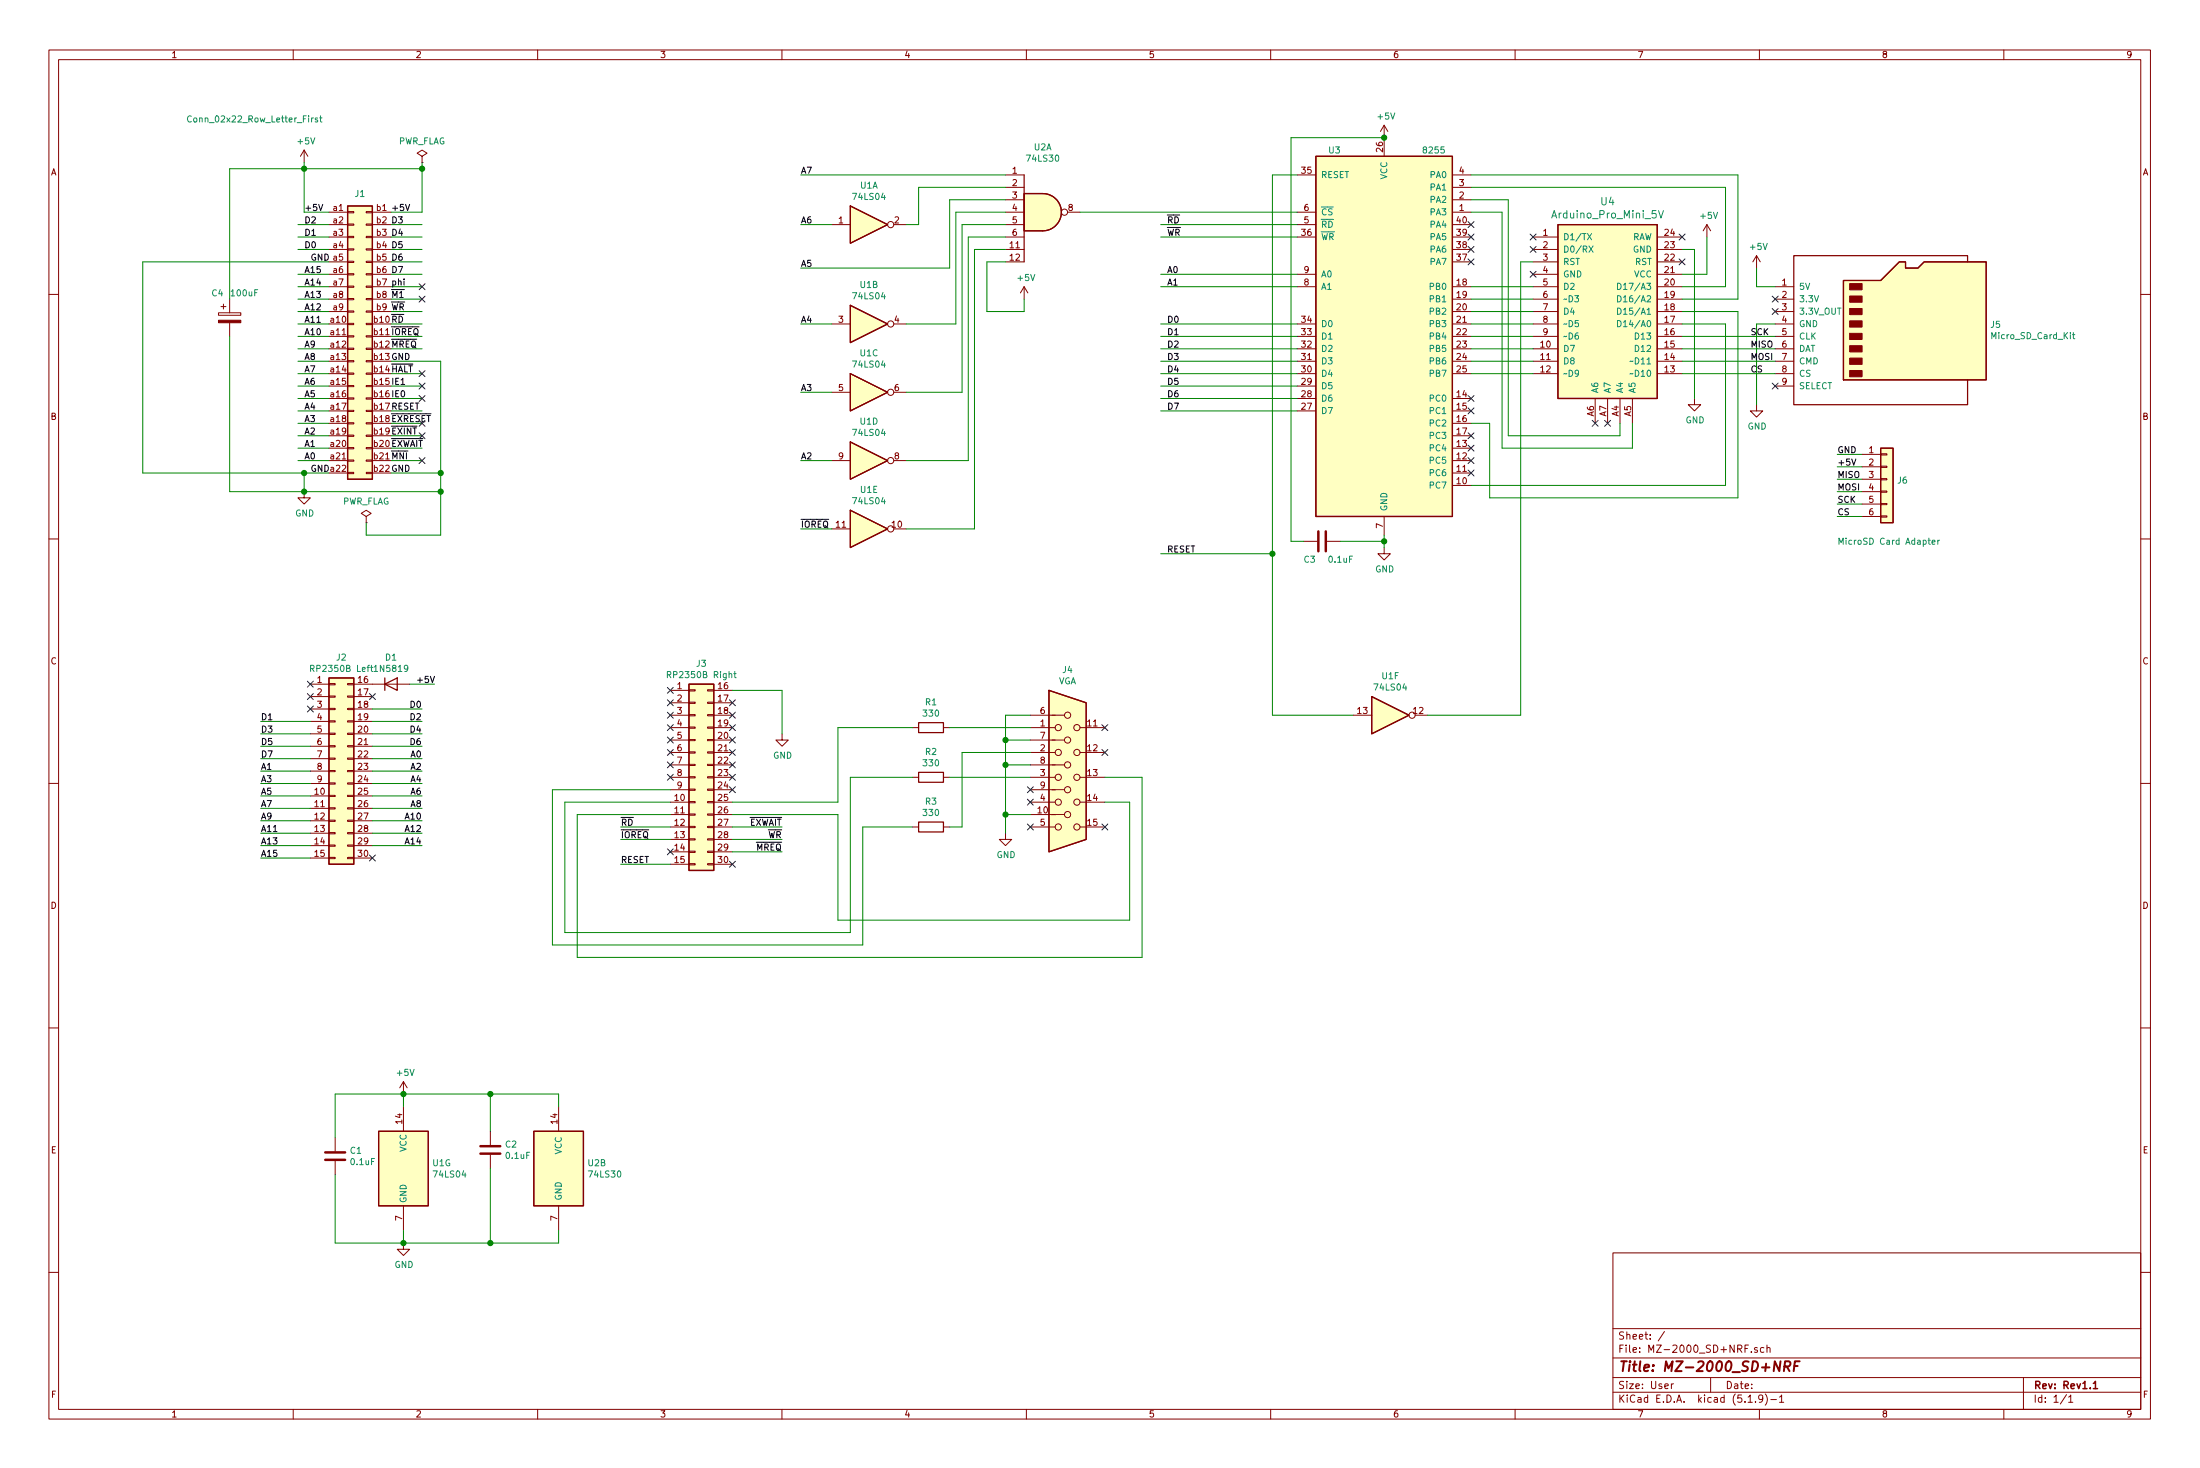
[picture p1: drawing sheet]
EESchema Schematic File Version 4
EELAYER 30 0
EELAYER END
$Descr User 17717 11811
encoding utf-8
Sheet 1 1
Title "MZ-2000_SD+NRF"
Date ""
Rev "Rev1.1"
Comp ""
Comment1 ""
Comment2 ""
Comment3 ""
Comment4 ""
$EndDescr
$Comp
L Connector_Generic:Conn_02x22_Row_Letter_First J1
U 1 1
P 2850 2700
F 0 "J1" H 2900 3850 50  0000 C CNN
F 1 "Conn_02x22_Row_Letter_First" H 2050 4450 50  0000 C CNN
F 2 "mz-2000:BUS_MZ2000" H 2850 2700 50  0001 C CNN
F 3 "~" H 2850 2700 50  0001 C CNN
	1    2850 2700
	1    0    0    -1  
$EndComp
Wire Wire Line
	2650 1800 2400 1800
Wire Wire Line
	2650 1900 2400 1900
Wire Wire Line
	2650 2000 2400 2000
Wire Wire Line
	3150 1800 3400 1800
Text Label 2450 1800 0    50   ~ 0
D2
Text Label 2450 1900 0    50   ~ 0
D1
Text Label 2450 2000 0    50   ~ 0
D0
Text Label 2450 2200 0    50   ~ 0
A15
Text Label 2450 2300 0    50   ~ 0
A14
Text Label 2450 2400 0    50   ~ 0
A13
Text Label 2450 2500 0    50   ~ 0
A12
Text Label 2450 2600 0    50   ~ 0
A11
Text Label 2450 2700 0    50   ~ 0
A10
Text Label 2450 2800 0    50   ~ 0
A9
Text Label 2450 2900 0    50   ~ 0
A8
Text Label 2450 3000 0    50   ~ 0
A7
Text Label 2450 3100 0    50   ~ 0
A6
Text Label 2450 3200 0    50   ~ 0
A5
Text Label 2450 3300 0    50   ~ 0
A4
Text Label 2450 3400 0    50   ~ 0
A3
Text Label 2450 3500 0    50   ~ 0
A2
Text Label 2450 3600 0    50   ~ 0
A1
Text Label 2450 3700 0    50   ~ 0
A0
Text Label 3150 3700 0    50   ~ 0
~MNI
Text Label 3150 3600 0    50   ~ 0
~EXWAIT
Text Label 3150 3500 0    50   ~ 0
~EXINT
Text Label 3150 3300 0    50   ~ 0
RESET
Text Label 3150 3200 0    50   ~ 0
IE0
Text Label 3150 3100 0    50   ~ 0
IE1
Text Label 3150 3000 0    50   ~ 0
~HALT
Text Label 3150 2800 0    50   ~ 0
~MREQ
Text Label 3150 2700 0    50   ~ 0
~IOREQ
Text Label 3150 2600 0    50   ~ 0
~RD
Text Label 3150 2500 0    50   ~ 0
~WR
Text Label 3150 2400 0    50   ~ 0
~M1
Text Label 3150 2300 0    50   ~ 0
phi
Text Label 3150 2200 0    50   ~ 0
D7
Text Label 3150 2100 0    50   ~ 0
D6
Text Label 3150 2000 0    50   ~ 0
D5
Text Label 3150 1900 0    50   ~ 0
D4
Text Label 3150 1800 0    50   ~ 0
D3
Wire Wire Line
	2650 2200 2400 2200
Wire Wire Line
	2650 2300 2400 2300
Wire Wire Line
	2650 2400 2400 2400
Wire Wire Line
	2650 2500 2400 2500
Wire Wire Line
	2650 2600 2400 2600
Wire Wire Line
	2650 2700 2400 2700
Wire Wire Line
	2650 2800 2400 2800
Wire Wire Line
	2650 2900 2400 2900
Wire Wire Line
	2650 3000 2400 3000
Wire Wire Line
	2650 3100 2400 3100
Wire Wire Line
	2650 3200 2400 3200
Wire Wire Line
	2650 3300 2400 3300
Wire Wire Line
	2650 3400 2400 3400
Wire Wire Line
	2650 3500 2400 3500
Wire Wire Line
	2650 3600 2400 3600
Wire Wire Line
	2650 3700 2400 3700
Wire Wire Line
	3150 1900 3400 1900
Wire Wire Line
	3150 2000 3400 2000
Wire Wire Line
	3150 2100 3400 2100
Wire Wire Line
	3150 2200 3400 2200
Wire Wire Line
	3150 2300 3400 2300
Wire Wire Line
	3150 2400 3400 2400
Wire Wire Line
	3150 2500 3400 2500
Wire Wire Line
	3150 2600 3400 2600
Wire Wire Line
	3150 2700 3400 2700
Wire Wire Line
	3150 2800 3400 2800
Wire Wire Line
	3150 3000 3400 3000
Wire Wire Line
	3150 3100 3400 3100
Wire Wire Line
	3150 3200 3400 3200
Wire Wire Line
	3150 3300 3400 3300
Wire Wire Line
	3150 3400 3400 3400
Wire Wire Line
	3150 3500 3400 3500
Wire Wire Line
	3150 3600 3400 3600
Wire Wire Line
	3150 3700 3400 3700
Text Label 3150 3400 0    50   ~ 0
~EXRESET
Wire Wire Line
	1150 3800 2450 3800
Wire Wire Line
	1150 2100 1150 3800
Wire Wire Line
	1150 2100 2650 2100
$Comp
L power:GND #PWR?
U 1 1
P 2450 3950
AR Path="/6274F952/636B8114" Ref="#PWR?"  Part="1" 
AR Path="/636B8114" Ref="#PWR02"  Part="1" 
AR Path="/636550FF/636B8114" Ref="#PWR?"  Part="1" 
F 0 "#PWR02" H 2450 3700 50  0001 C CNN
F 1 "GND" H 2455 3777 50  0000 C CNN
F 2 "" H 2450 3950 50  0001 C CNN
F 3 "" H 2450 3950 50  0001 C CNN
	1    2450 3950
	1    0    0    -1  
$EndComp
Wire Wire Line
	2450 3950 2450 3800
Connection ~ 2450 3800
Wire Wire Line
	2450 3800 2650 3800
Wire Wire Line
	2450 3950 3550 3950
Wire Wire Line
	3550 3950 3550 3800
Wire Wire Line
	3550 3800 3150 3800
Connection ~ 2450 3950
$Comp
L power:PWR_FLAG #FLG?
U 1 1
P 2950 4200
AR Path="/636550FF/636B8121" Ref="#FLG?"  Part="1" 
AR Path="/636B8121" Ref="#FLG01"  Part="1" 
F 0 "#FLG01" H 2950 4275 50  0001 C CNN
F 1 "PWR_FLAG" H 2950 4373 50  0000 C CNN
F 2 "" H 2950 4200 50  0001 C CNN
F 3 "~" H 2950 4200 50  0001 C CNN
	1    2950 4200
	1    0    0    -1  
$EndComp
Wire Wire Line
	3550 3950 3550 4300
Wire Wire Line
	3550 4300 2950 4300
Wire Wire Line
	2950 4300 2950 4200
Connection ~ 3550 3950
Wire Wire Line
	3150 2900 3550 2900
Wire Wire Line
	3550 2900 3550 3800
Connection ~ 3550 3800
$Comp
L power:+5V #PWR?
U 1 1
P 2450 1300
AR Path="/6274F952/636B8140" Ref="#PWR?"  Part="1" 
AR Path="/636B8140" Ref="#PWR01"  Part="1" 
AR Path="/636550FF/636B8140" Ref="#PWR?"  Part="1" 
F 0 "#PWR01" H 2450 1150 50  0001 C CNN
F 1 "+5V" H 2465 1473 50  0000 C CNN
F 2 "" H 2450 1300 50  0001 C CNN
F 3 "" H 2450 1300 50  0001 C CNN
	1    2450 1300
	1    0    0    -1  
$EndComp
Wire Wire Line
	2450 1300 2450 1350
Wire Wire Line
	2450 1700 2650 1700
Wire Wire Line
	2450 1350 3400 1350
Wire Wire Line
	3400 1350 3400 1700
Connection ~ 2450 1350
Wire Wire Line
	2450 1350 2450 1700
$Comp
L power:PWR_FLAG #FLG?
U 1 1
P 3400 1300
AR Path="/636550FF/636B814C" Ref="#FLG?"  Part="1" 
AR Path="/636B814C" Ref="#FLG02"  Part="1" 
F 0 "#FLG02" H 3400 1375 50  0001 C CNN
F 1 "PWR_FLAG" H 3400 1473 50  0000 C CNN
F 2 "" H 3400 1300 50  0001 C CNN
F 3 "~" H 3400 1300 50  0001 C CNN
	1    3400 1300
	1    0    0    -1  
$EndComp
Wire Wire Line
	3400 1300 3400 1350
Connection ~ 3400 1350
$Comp
L Device:CP C?
U 1 1
P 1850 2550
AR Path="/636550FF/636B8154" Ref="C?"  Part="1" 
AR Path="/636B8154" Ref="C4"  Part="1" 
F 0 "C4" H 1700 2750 50  0000 L CNN
F 1 "100uF" H 1850 2750 50  0000 L CNN
F 2 "Capacitor_THT:CP_Radial_D5.0mm_P2.50mm" H 1888 2400 50  0001 C CNN
F 3 "~" H 1850 2550 50  0001 C CNN
	1    1850 2550
	1    0    0    -1  
$EndComp
Wire Wire Line
	1850 2400 1850 1350
Wire Wire Line
	1850 1350 2450 1350
Wire Wire Line
	1850 2700 1850 3950
Wire Wire Line
	1850 3950 2450 3950
Text Label 2450 1700 0    50   ~ 0
+5V
Text Label 2500 2100 0    50   ~ 0
GND
Text Label 2500 3800 0    50   ~ 0
GND
Text Label 3150 1700 0    50   ~ 0
+5V
Text Label 3150 2900 0    50   ~ 0
GND
Text Label 3150 3800 0    50   ~ 0
GND
Wire Wire Line
	3150 1700 3400 1700
NoConn ~ 3400 3100
NoConn ~ 3400 3000
NoConn ~ 3400 3200
NoConn ~ 3400 3400
NoConn ~ 3400 3500
NoConn ~ 3400 3700
NoConn ~ 3400 2300
NoConn ~ 3400 2400
Wire Wire Line
	2700 9450 2700 10000
Wire Wire Line
	2700 10000 3250 10000
Wire Wire Line
	2700 8800 3250 8800
Wire Wire Line
	2700 9150 2700 8800
$Comp
L Device:C C?
U 1 1
P 2700 9300
AR Path="/6274F952/66451569" Ref="C?"  Part="1" 
AR Path="/66451569" Ref="C1"  Part="1" 
AR Path="/636550FF/66451569" Ref="C?"  Part="1" 
F 0 "C1" H 2815 9346 50  0000 L CNN
F 1 "0.1uF" H 2815 9255 50  0000 L CNN
F 2 "Capacitor_THT:C_Rect_L4.0mm_W2.5mm_P2.50mm" H 2738 9150 50  0001 C CNN
F 3 "~" H 2700 9300 50  0001 C CNN
	1    2700 9300
	1    0    0    -1  
$EndComp
$Comp
L power:+5V #PWR?
U 1 1
P 3250 8800
AR Path="/6274F952/6638C09B" Ref="#PWR?"  Part="1" 
AR Path="/6638C09B" Ref="#PWR022"  Part="1" 
AR Path="/636550FF/6638C09B" Ref="#PWR?"  Part="1" 
F 0 "#PWR022" H 3250 8650 50  0001 C CNN
F 1 "+5V" H 3265 8973 50  0000 C CNN
F 2 "" H 3250 8800 50  0001 C CNN
F 3 "" H 3250 8800 50  0001 C CNN
	1    3250 8800
	1    0    0    -1  
$EndComp
$Comp
L power:GND #PWR?
U 1 1
P 3250 10000
AR Path="/6274F952/66323DEB" Ref="#PWR?"  Part="1" 
AR Path="/66323DEB" Ref="#PWR023"  Part="1" 
AR Path="/636550FF/66323DEB" Ref="#PWR?"  Part="1" 
F 0 "#PWR023" H 3250 9750 50  0001 C CNN
F 1 "GND" H 3255 9827 50  0000 C CNN
F 2 "" H 3250 10000 50  0001 C CNN
F 3 "" H 3250 10000 50  0001 C CNN
	1    3250 10000
	1    0    0    -1  
$EndComp
Connection ~ 3250 10000
Wire Wire Line
	3250 9900 3250 10000
Connection ~ 3250 8800
Wire Wire Line
	3250 8900 3250 8800
$Comp
L 74xx:74LS04 U1
U 7 1
P 3250 9400
F 0 "U1" H 3480 9446 50  0000 L CNN
F 1 "74LS04" H 3480 9355 50  0000 L CNN
F 2 "Package_DIP:DIP-14_W7.62mm_LongPads" H 3250 9400 50  0001 C CNN
F 3 "http://www.ti.com/lit/gpn/sn74LS04" H 3250 9400 50  0001 C CNN
	7    3250 9400
	1    0    0    -1  
$EndComp
Wire Wire Line
	7950 2100 8100 2100
Wire Wire Line
	8250 2500 8250 2400
Wire Wire Line
	7950 2500 8250 2500
Wire Wire Line
	7950 2100 7950 2500
$Comp
L power:+5V #PWR?
U 1 1
P 8250 2400
AR Path="/636550FF/638B9108" Ref="#PWR?"  Part="1" 
AR Path="/638B9108" Ref="#PWR0101"  Part="1" 
F 0 "#PWR0101" H 8250 2250 50  0001 C CNN
F 1 "+5V" H 8265 2573 50  0000 C CNN
F 2 "" H 8250 2400 50  0001 C CNN
F 3 "" H 8250 2400 50  0001 C CNN
	1    8250 2400
	1    0    0    -1  
$EndComp
Wire Wire Line
	7750 3150 7300 3150
Wire Wire Line
	7750 1800 7750 3150
Wire Wire Line
	7700 2600 7300 2600
Wire Wire Line
	7700 1700 7700 2600
Wire Wire Line
	7400 1500 8100 1500
Wire Wire Line
	7400 1800 7400 1500
Wire Wire Line
	7300 1800 7400 1800
Wire Wire Line
	6450 2150 7650 2150
Wire Wire Line
	6450 1400 8100 1400
Text Label 6450 3700 0    50   ~ 0
A2
Wire Wire Line
	6700 3700 6450 3700
Wire Wire Line
	3250 10000 3950 10000
Wire Wire Line
	3250 8800 3950 8800
Wire Wire Line
	8700 1700 10450 1700
Text Label 9400 4450 0    50   ~ 0
RESET
Wire Wire Line
	9350 2300 10450 2300
Wire Wire Line
	9350 2200 10450 2200
Text Label 9400 1800 0    50   ~ 0
~RD
Text Label 9400 1900 0    50   ~ 0
~WR
Text Label 9400 2300 0    50   ~ 0
A1
Text Label 9400 2200 0    50   ~ 0
A0
Wire Wire Line
	9350 2600 10450 2600
Wire Wire Line
	9350 2700 10450 2700
Wire Wire Line
	9350 2800 10450 2800
Text Label 9400 2600 0    50   ~ 0
D0
Text Label 9400 2700 0    50   ~ 0
D1
Text Label 9400 2800 0    50   ~ 0
D2
Wire Wire Line
	9350 3300 10450 3300
Wire Wire Line
	9350 3200 10450 3200
Wire Wire Line
	9350 3100 10450 3100
Wire Wire Line
	9350 3000 10450 3000
Wire Wire Line
	9350 2900 10450 2900
Text Label 9400 2900 0    50   ~ 0
D3
Text Label 9400 3000 0    50   ~ 0
D4
Text Label 9400 3100 0    50   ~ 0
D5
Text Label 9400 3200 0    50   ~ 0
D6
Text Label 9400 3300 0    50   ~ 0
D7
Wire Wire Line
	11850 2600 12350 2600
Wire Wire Line
	11850 2700 12350 2700
Wire Wire Line
	11850 2800 12350 2800
Text Label 6450 3150 0    50   ~ 0
A3
Text Label 6450 2600 0    50   ~ 0
A4
Text Label 6450 2150 0    50   ~ 0
A5
Text Label 6450 1800 0    50   ~ 0
A6
Text Label 6450 1400 0    50   ~ 0
A7
Wire Wire Line
	6450 3150 6700 3150
Wire Wire Line
	6450 2600 6700 2600
Wire Wire Line
	6450 1800 6700 1800
Wire Wire Line
	8100 2000 7850 2000
Wire Wire Line
	7800 1900 7800 3700
Wire Wire Line
	8100 1900 7800 1900
Wire Wire Line
	8100 1800 7750 1800
Wire Wire Line
	8100 1700 7700 1700
Wire Wire Line
	7650 1600 8100 1600
Wire Wire Line
	7650 2150 7650 1600
$Comp
L 74xx:74LS04 U?
U 5 1
P 7000 4250
AR Path="/636550FF/636B826E" Ref="U?"  Part="5" 
AR Path="/636B826E" Ref="U1"  Part="5" 
F 0 "U1" H 7000 4567 50  0000 C CNN
F 1 "74LS04" H 7000 4476 50  0000 C CNN
F 2 "Package_DIP:DIP-14_W7.62mm_LongPads" H 7000 4250 50  0001 C CNN
F 3 "http://www.ti.com/lit/gpn/sn74LS04" H 7000 4250 50  0001 C CNN
	5    7000 4250
	1    0    0    -1  
$EndComp
$Comp
L 74xx:74LS04 U?
U 4 1
P 7000 3700
AR Path="/636550FF/636B8268" Ref="U?"  Part="4" 
AR Path="/636B8268" Ref="U1"  Part="4" 
F 0 "U1" H 7000 4017 50  0000 C CNN
F 1 "74LS04" H 7000 3926 50  0000 C CNN
F 2 "Package_DIP:DIP-14_W7.62mm_LongPads" H 7000 3700 50  0001 C CNN
F 3 "http://www.ti.com/lit/gpn/sn74LS04" H 7000 3700 50  0001 C CNN
	4    7000 3700
	1    0    0    -1  
$EndComp
Wire Wire Line
	12250 5750 12250 2100
Wire Wire Line
	11500 5750 12250 5750
Wire Wire Line
	10250 5750 10900 5750
Wire Wire Line
	10250 4450 10250 5750
$Comp
L 74xx:74LS04 U?
U 3 1
P 7000 3150
AR Path="/636550FF/636B825D" Ref="U?"  Part="3" 
AR Path="/636B825D" Ref="U1"  Part="3" 
F 0 "U1" H 7000 3467 50  0000 C CNN
F 1 "74LS04" H 7000 3376 50  0000 C CNN
F 2 "Package_DIP:DIP-14_W7.62mm_LongPads" H 7000 3150 50  0001 C CNN
F 3 "http://www.ti.com/lit/gpn/sn74LS04" H 7000 3150 50  0001 C CNN
	3    7000 3150
	1    0    0    -1  
$EndComp
$Comp
L 74xx:74LS04 U?
U 2 1
P 7000 2600
AR Path="/636550FF/636B8257" Ref="U?"  Part="2" 
AR Path="/636B8257" Ref="U1"  Part="2" 
F 0 "U1" H 7000 2917 50  0000 C CNN
F 1 "74LS04" H 7000 2826 50  0000 C CNN
F 2 "Package_DIP:DIP-14_W7.62mm_LongPads" H 7000 2600 50  0001 C CNN
F 3 "http://www.ti.com/lit/gpn/sn74LS04" H 7000 2600 50  0001 C CNN
	2    7000 2600
	1    0    0    -1  
$EndComp
Text Label 6450 4250 0    50   ~ 0
~IOREQ
Wire Wire Line
	6450 4250 6700 4250
$Comp
L 74xx:74LS30 U?
U 1 1
P 8400 1700
AR Path="/636550FF/636B81C6" Ref="U?"  Part="1" 
AR Path="/636B81C6" Ref="U2"  Part="1" 
F 0 "U2" H 8400 2225 50  0000 C CNN
F 1 "74LS30" H 8400 2134 50  0000 C CNN
F 2 "Package_DIP:DIP-14_W7.62mm_LongPads" H 8400 1700 50  0001 C CNN
F 3 "http://www.ti.com/lit/gpn/sn74LS30" H 8400 1700 50  0001 C CNN
	1    8400 1700
	1    0    0    -1  
$EndComp
$Comp
L 74xx:74LS04 U?
U 1 1
P 7000 1800
AR Path="/636550FF/636B81BB" Ref="U?"  Part="1" 
AR Path="/636B81BB" Ref="U1"  Part="1" 
F 0 "U1" H 7000 2117 50  0000 C CNN
F 1 "74LS04" H 7000 2026 50  0000 C CNN
F 2 "Package_DIP:DIP-14_W7.62mm_LongPads" H 7000 1800 50  0001 C CNN
F 3 "http://www.ti.com/lit/gpn/sn74LS04" H 7000 1800 50  0001 C CNN
	1    7000 1800
	1    0    0    -1  
$EndComp
Text Label 14800 4150 0    50   ~ 0
CS
Text Label 14800 4050 0    50   ~ 0
SCK
Text Label 14800 3950 0    50   ~ 0
MOSI
Text Label 14800 3850 0    50   ~ 0
MISO
Text Label 14800 3750 0    50   ~ 0
+5V
Text Label 14800 3650 0    50   ~ 0
GND
Wire Wire Line
	15000 4150 14800 4150
Wire Wire Line
	15000 4050 14800 4050
Wire Wire Line
	15000 3950 14800 3950
Wire Wire Line
	15000 3850 14800 3850
Wire Wire Line
	15000 3750 14800 3750
Wire Wire Line
	15000 3650 14800 3650
$Comp
L Connector_Generic:Conn_01x06 J?
U 1 1
P 15200 3850
AR Path="/636550FF/636B81A9" Ref="J?"  Part="1" 
AR Path="/636B81A9" Ref="J6"  Part="1" 
F 0 "J6" H 15280 3842 50  0000 L CNN
F 1 "MicroSD Card Adapter" H 14800 3350 50  0000 L CNN
F 2 "Connector_PinSocket_2.54mm:PinSocket_1x06_P2.54mm_Vertical" H 15200 3850 50  0001 C CNN
F 3 "~" H 15200 3850 50  0001 C CNN
	1    15200 3850
	1    0    0    -1  
$EndComp
Text Label 14100 3000 0    50   ~ 0
CS
Text Label 14100 2900 0    50   ~ 0
MOSI
Text Label 14100 2800 0    50   ~ 0
MISO
Text Label 14100 2700 0    50   ~ 0
SCK
Wire Wire Line
	12250 2100 12350 2100
Wire Wire Line
	9350 4450 10250 4450
$Comp
L Memory_RAM2:Micro_SD_Card_Kit J?
U 1 1
P 15200 2600
AR Path="/636550FF/636B7FC6" Ref="J?"  Part="1" 
AR Path="/636B7FC6" Ref="J5"  Part="1" 
F 0 "J5" H 16030 2596 50  0000 L CNN
F 1 "Micro_SD_Card_Kit" H 16030 2505 50  0000 L CNN
F 2 "MZ-2000_SD_3_2:AE-microSD-LLCNV" H 16350 2900 50  0001 C CNN
F 3 "http://katalog.we-online.de/em/datasheet/693072010801.pdf" H 15200 2600 50  0001 C CNN
	1    15200 2600
	1    0    0    -1  
$EndComp
Wire Wire Line
	13750 2200 13750 1900
Wire Wire Line
	13550 2200 13750 2200
NoConn ~ 12350 1900
NoConn ~ 12350 2000
NoConn ~ 12350 2200
NoConn ~ 12850 3400
NoConn ~ 12950 3400
NoConn ~ 13550 2100
NoConn ~ 13550 1900
Wire Wire Line
	14150 2600 14150 3250
Wire Wire Line
	14300 2600 14150 2600
$Comp
L power:GND #PWR?
U 1 1
P 14150 3250
AR Path="/636550FF/636B7FB5" Ref="#PWR?"  Part="1" 
AR Path="/636B7FB5" Ref="#PWR021"  Part="1" 
F 0 "#PWR021" H 14150 3000 50  0001 C CNN
F 1 "GND" H 14155 3077 50  0000 C CNN
F 2 "" H 14150 3250 50  0001 C CNN
F 3 "" H 14150 3250 50  0001 C CNN
	1    14150 3250
	1    0    0    -1  
$EndComp
Wire Wire Line
	14150 2300 14300 2300
Wire Wire Line
	14150 2150 14150 2300
$Comp
L power:+5V #PWR?
U 1 1
P 14150 2150
AR Path="/636550FF/636B7FAD" Ref="#PWR?"  Part="1" 
AR Path="/636B7FAD" Ref="#PWR020"  Part="1" 
F 0 "#PWR020" H 14150 2000 50  0001 C CNN
F 1 "+5V" H 14165 2323 50  0000 C CNN
F 2 "" H 14150 2150 50  0001 C CNN
F 3 "" H 14150 2150 50  0001 C CNN
	1    14150 2150
	1    0    0    -1  
$EndComp
NoConn ~ 14300 3100
NoConn ~ 14300 2500
NoConn ~ 14300 2400
Wire Wire Line
	13550 3000 14300 3000
Wire Wire Line
	13550 2900 14300 2900
Wire Wire Line
	13550 2800 14300 2800
Wire Wire Line
	13550 2700 14300 2700
NoConn ~ 11850 3800
NoConn ~ 11850 3700
NoConn ~ 11850 3600
NoConn ~ 11850 3500
NoConn ~ 11850 3300
NoConn ~ 11850 3200
NoConn ~ 11850 2100
NoConn ~ 11850 2000
NoConn ~ 11850 1900
NoConn ~ 11850 1800
$Comp
L power:+5V #PWR?
U 1 1
P 13750 1900
AR Path="/636550FF/636B7F96" Ref="#PWR?"  Part="1" 
AR Path="/636B7F96" Ref="#PWR019"  Part="1" 
F 0 "#PWR019" H 13750 1750 50  0001 C CNN
F 1 "+5V" H 13765 2073 50  0000 C CNN
F 2 "" H 13750 1900 50  0001 C CNN
F 3 "" H 13750 1900 50  0001 C CNN
	1    13750 1900
	1    0    0    -1  
$EndComp
Wire Wire Line
	13650 2000 13650 3200
Wire Wire Line
	13550 2000 13650 2000
$Comp
L power:GND #PWR?
U 1 1
P 13650 3200
AR Path="/636550FF/636B7F8E" Ref="#PWR?"  Part="1" 
AR Path="/636B7F8E" Ref="#PWR018"  Part="1" 
F 0 "#PWR018" H 13650 2950 50  0001 C CNN
F 1 "GND" H 13655 3027 50  0000 C CNN
F 2 "" H 13650 3200 50  0001 C CNN
F 3 "" H 13650 3200 50  0001 C CNN
	1    13650 3200
	1    0    0    -1  
$EndComp
Wire Wire Line
	13150 3600 13150 3400
Wire Wire Line
	12100 3600 13150 3600
Wire Wire Line
	12100 1700 12100 3600
Wire Wire Line
	11850 1700 12100 1700
Wire Wire Line
	13050 3500 13050 3400
Wire Wire Line
	12150 3500 13050 3500
Wire Wire Line
	12150 1600 12150 3500
Wire Wire Line
	11850 1600 12150 1600
Wire Wire Line
	13900 2300 13550 2300
Wire Wire Line
	13900 1500 13900 2300
Wire Wire Line
	11850 1500 13900 1500
Wire Wire Line
	14000 2400 13550 2400
Wire Wire Line
	14000 1400 14000 2400
Wire Wire Line
	11850 1400 14000 1400
Wire Wire Line
	14000 2500 13550 2500
Wire Wire Line
	14000 4000 14000 2500
Wire Wire Line
	12000 4000 14000 4000
Wire Wire Line
	12000 3400 12000 4000
Wire Wire Line
	11850 3400 12000 3400
Wire Wire Line
	13900 2600 13550 2600
Wire Wire Line
	13900 3900 13900 2600
Wire Wire Line
	11850 3900 13900 3900
Wire Wire Line
	11850 2300 12350 2300
Wire Wire Line
	11850 2400 12350 2400
Wire Wire Line
	11850 2500 12350 2500
Wire Wire Line
	11850 2900 12350 2900
Wire Wire Line
	11850 3000 12350 3000
$Comp
L power:+5V #PWR?
U 1 1
P 11150 1100
AR Path="/636550FF/636B7F69" Ref="#PWR?"  Part="1" 
AR Path="/636B7F69" Ref="#PWR014"  Part="1" 
F 0 "#PWR014" H 11150 950 50  0001 C CNN
F 1 "+5V" H 11165 1273 50  0000 C CNN
F 2 "" H 11150 1100 50  0001 C CNN
F 3 "" H 11150 1100 50  0001 C CNN
	1    11150 1100
	1    0    0    -1  
$EndComp
Wire Wire Line
	10400 1100 11150 1100
Wire Wire Line
	10400 4350 10400 1100
Wire Wire Line
	10500 4350 10400 4350
Wire Wire Line
	11150 4300 11150 4350
Wire Wire Line
	11150 4350 11150 4400
Connection ~ 11150 4350
Wire Wire Line
	10800 4350 11150 4350
$Comp
L power:GND #PWR?
U 1 1
P 11150 4400
AR Path="/636550FF/636B7F5C" Ref="#PWR?"  Part="1" 
AR Path="/636B7F5C" Ref="#PWR015"  Part="1" 
F 0 "#PWR015" H 11150 4150 50  0001 C CNN
F 1 "GND" H 11155 4227 50  0000 C CNN
F 2 "" H 11150 4400 50  0001 C CNN
F 3 "" H 11150 4400 50  0001 C CNN
	1    11150 4400
	1    0    0    -1  
$EndComp
$Comp
L Device:C C?
U 1 1
P 10650 4350
AR Path="/636550FF/636B7F56" Ref="C?"  Part="1" 
AR Path="/636B7F56" Ref="C3"  Part="1" 
F 0 "C3" V 10500 4450 50  0000 C CNN
F 1 "0.1uF" V 10500 4200 50  0000 C CNN
F 2 "Capacitor_THT:C_Rect_L4.0mm_W2.5mm_P2.50mm" H 10688 4200 50  0001 C CNN
F 3 "~" H 10650 4350 50  0001 C CNN
	1    10650 4350
	0    -1   -1   0   
$EndComp
Wire Wire Line
	9350 1800 10450 1800
Wire Wire Line
	9350 1900 10450 1900
Connection ~ 11150 1100
Wire Wire Line
	10250 1400 10450 1400
Connection ~ 10250 4450
Wire Wire Line
	10250 4450 10250 1400
Wire Wire Line
	7300 3700 7800 3700
Wire Wire Line
	7850 2000 7850 4250
Wire Wire Line
	7300 4250 7850 4250
$Comp
L Connector_Generic:Conn_02x15_Top_Bottom J?
U 1 1
P 2700 6200
AR Path="/697AC97A/697BB077" Ref="J?"  Part="1" 
AR Path="/697BB077" Ref="J2"  Part="1" 
F 0 "J2" H 2750 7117 50  0000 C CNN
F 1 "RP2350B Left" H 2750 7026 50  0000 C CNN
F 2 "MZ-1500:PinHeader_2x15_P2.54mm_Vertical" H 2700 6200 50  0001 C CNN
F 3 "~" H 2700 6200 50  0001 C CNN
	1    2700 6200
	1    0    0    -1  
$EndComp
$Comp
L Connector_Generic:Conn_02x15_Top_Bottom J?
U 1 1
P 5600 6250
AR Path="/697AC97A/697BB07D" Ref="J?"  Part="1" 
AR Path="/697BB07D" Ref="J3"  Part="1" 
F 0 "J3" H 5650 7167 50  0000 C CNN
F 1 "RP2350B Right" H 5650 7076 50  0000 C CNN
F 2 "MZ-1500:PinHeader_2x15_P2.54mm_Vertical" H 5600 6250 50  0001 C CNN
F 3 "~" H 5600 6250 50  0001 C CNN
	1    5600 6250
	1    0    0    -1  
$EndComp
$Comp
L Device:R R?
U 1 1
P 7500 5850
AR Path="/697AC97A/697BB083" Ref="R?"  Part="1" 
AR Path="/697BB083" Ref="R1"  Part="1" 
F 0 "R1" V 7293 5850 50  0000 C CNN
F 1 "330" V 7384 5850 50  0000 C CNN
F 2 "Resistor_THT:R_Axial_DIN0207_L6.3mm_D2.5mm_P7.62mm_Horizontal" V 7430 5850 50  0001 C CNN
F 3 "~" H 7500 5850 50  0001 C CNN
	1    7500 5850
	0    1    1    0   
$EndComp
$Comp
L Device:R R?
U 1 1
P 7500 6250
AR Path="/697AC97A/697BB089" Ref="R?"  Part="1" 
AR Path="/697BB089" Ref="R2"  Part="1" 
F 0 "R2" V 7293 6250 50  0000 C CNN
F 1 "330" V 7384 6250 50  0000 C CNN
F 2 "Resistor_THT:R_Axial_DIN0207_L6.3mm_D2.5mm_P7.62mm_Horizontal" V 7430 6250 50  0001 C CNN
F 3 "~" H 7500 6250 50  0001 C CNN
	1    7500 6250
	0    1    1    0   
$EndComp
$Comp
L Device:R R?
U 1 1
P 7500 6650
AR Path="/697AC97A/697BB08F" Ref="R?"  Part="1" 
AR Path="/697BB08F" Ref="R3"  Part="1" 
F 0 "R3" V 7293 6650 50  0000 C CNN
F 1 "330" V 7384 6650 50  0000 C CNN
F 2 "Resistor_THT:R_Axial_DIN0207_L6.3mm_D2.5mm_P7.62mm_Horizontal" V 7430 6650 50  0001 C CNN
F 3 "~" H 7500 6650 50  0001 C CNN
	1    7500 6650
	0    1    1    0   
$EndComp
$Comp
L Connector:DB15_Female_HighDensity J?
U 1 1
P 8600 6250
AR Path="/697AC97A/697BB095" Ref="J?"  Part="1" 
AR Path="/697BB095" Ref="J4"  Part="1" 
F 0 "J4" H 8600 7117 50  0000 C CNN
F 1 "VGA" H 8600 7026 50  0000 C CNN
F 2 "Connector_Dsub:DSUB-15-HD_Female_Horizontal_P2.29x1.98mm_EdgePinOffset3.03mm_Housed_MountingHolesOffset4.94mm" H 7650 6650 50  0001 C CNN
F 3 " ~" H 7650 6650 50  0001 C CNN
	1    8600 6250
	1    0    0    -1  
$EndComp
Wire Wire Line
	3500 5500 3300 5500
Text Label 3350 5500 0    50   ~ 0
+5V
Text Label 2100 5900 0    50   ~ 0
D3
Text Label 2100 6000 0    50   ~ 0
D5
Text Label 2100 6100 0    50   ~ 0
D7
Wire Wire Line
	2100 5900 2500 5900
Wire Wire Line
	2100 6000 2500 6000
Wire Wire Line
	2100 6100 2500 6100
Wire Wire Line
	3400 5900 3000 5900
Wire Wire Line
	3400 6000 3000 6000
Text Label 3400 5900 2    50   ~ 0
D4
Text Label 3400 6000 2    50   ~ 0
D6
Text Label 2100 5800 0    50   ~ 0
D1
Text Label 3400 5700 2    50   ~ 0
D0
Text Label 3400 5800 2    50   ~ 0
D2
Wire Wire Line
	3000 5800 3400 5800
Wire Wire Line
	3000 5700 3400 5700
Wire Wire Line
	2100 5800 2500 5800
Text Label 2100 6600 0    50   ~ 0
A9
Text Label 2100 6700 0    50   ~ 0
A11
Text Label 2100 6500 0    50   ~ 0
A7
Text Label 3400 6700 2    50   ~ 0
A12
Text Label 3400 6800 2    50   ~ 0
A14
Text Label 2100 6200 0    50   ~ 0
A1
Text Label 2100 6300 0    50   ~ 0
A3
Text Label 2100 6400 0    50   ~ 0
A5
Text Label 3400 6600 2    50   ~ 0
A10
Text Label 3400 6400 2    50   ~ 0
A6
Text Label 3400 6500 2    50   ~ 0
A8
Text Label 2100 6800 0    50   ~ 0
A13
Text Label 3400 6100 2    50   ~ 0
A0
Text Label 3400 6200 2    50   ~ 0
A2
Text Label 3400 6300 2    50   ~ 0
A4
Text Label 2100 6900 0    50   ~ 0
A15
Wire Wire Line
	3000 6100 3400 6100
Wire Wire Line
	3000 6200 3400 6200
Wire Wire Line
	3000 6300 3400 6300
Wire Wire Line
	3000 6400 3400 6400
Wire Wire Line
	3000 6500 3400 6500
Wire Wire Line
	3000 6600 3400 6600
Wire Wire Line
	3000 6700 3400 6700
Wire Wire Line
	3000 6800 3400 6800
Wire Wire Line
	2100 6200 2500 6200
Wire Wire Line
	2100 6300 2500 6300
Wire Wire Line
	2100 6400 2500 6400
Wire Wire Line
	2100 6500 2500 6500
Wire Wire Line
	2100 6600 2500 6600
Wire Wire Line
	2100 6700 2500 6700
Wire Wire Line
	2100 6800 2500 6800
Wire Wire Line
	2100 6900 2500 6900
NoConn ~ 3000 6900
NoConn ~ 2500 5600
NoConn ~ 2500 5700
NoConn ~ 3000 5600
NoConn ~ 5400 5550
NoConn ~ 5400 5650
NoConn ~ 5400 5750
NoConn ~ 5400 5850
NoConn ~ 5400 5950
NoConn ~ 5400 6050
NoConn ~ 5400 6150
NoConn ~ 5400 6250
NoConn ~ 5400 6850
NoConn ~ 5900 5650
NoConn ~ 5900 5750
NoConn ~ 5900 5850
NoConn ~ 5900 5950
NoConn ~ 5900 6050
NoConn ~ 5900 6150
NoConn ~ 5900 6250
NoConn ~ 5900 6350
NoConn ~ 5900 6950
Wire Wire Line
	5000 6650 5400 6650
Text Label 5000 6650 0    50   ~ 0
~RD
Text Label 5000 6750 0    50   ~ 0
~IOREQ
Wire Wire Line
	5000 6750 5400 6750
Text Label 5000 6950 0    50   ~ 0
RESET
Wire Wire Line
	5000 6950 5400 6950
Text Label 6300 6650 2    50   ~ 0
~EXWAIT
Wire Wire Line
	6300 6650 5900 6650
Text Label 6300 6750 2    50   ~ 0
~WR
Wire Wire Line
	6300 6750 5900 6750
Text Label 6300 6850 2    50   ~ 0
~MREQ
Wire Wire Line
	6300 6850 5900 6850
Wire Wire Line
	5900 6450 6750 6450
Wire Wire Line
	6750 6450 6750 5850
Wire Wire Line
	6750 5850 7350 5850
Wire Wire Line
	7650 5850 8300 5850
Wire Wire Line
	7650 6250 8300 6250
Wire Wire Line
	7350 6250 6850 6250
Wire Wire Line
	6850 6250 6850 7500
Wire Wire Line
	6850 7500 4550 7500
Wire Wire Line
	4550 7500 4550 6450
Wire Wire Line
	4550 6450 5400 6450
Wire Wire Line
	7650 6650 7750 6650
Wire Wire Line
	7750 6650 7750 6050
Wire Wire Line
	7750 6050 8300 6050
Wire Wire Line
	7350 6650 6950 6650
Wire Wire Line
	6950 6650 6950 7600
Wire Wire Line
	6950 7600 4450 7600
Wire Wire Line
	4450 7600 4450 6350
Wire Wire Line
	4450 6350 5400 6350
Wire Wire Line
	5400 6550 4650 6550
Wire Wire Line
	4650 6550 4650 7700
Wire Wire Line
	4650 7700 9200 7700
Wire Wire Line
	9200 7700 9200 6250
Wire Wire Line
	9200 6250 8900 6250
Wire Wire Line
	5900 6550 6750 6550
Wire Wire Line
	6750 6550 6750 7400
Wire Wire Line
	6750 7400 9100 7400
Wire Wire Line
	9100 7400 9100 6450
Wire Wire Line
	9100 6450 8900 6450
Wire Wire Line
	8300 5750 8100 5750
Wire Wire Line
	8100 5750 8100 5950
Wire Wire Line
	8100 5950 8300 5950
Wire Wire Line
	8100 5950 8100 6150
Wire Wire Line
	8100 6150 8300 6150
Connection ~ 8100 5950
Wire Wire Line
	8100 6150 8100 6550
Wire Wire Line
	8100 6550 8300 6550
Connection ~ 8100 6150
NoConn ~ 8900 5850
NoConn ~ 8900 6050
NoConn ~ 8900 6650
NoConn ~ 8300 6350
NoConn ~ 8300 6450
NoConn ~ 8300 6650
Wire Wire Line
	5900 5550 6300 5550
Wire Wire Line
	6300 5550 6300 5900
$Comp
L power:GND #PWR?
U 1 1
P 6300 5900
AR Path="/697AC97A/697BB11D" Ref="#PWR?"  Part="1" 
AR Path="/697BB11D" Ref="#PWR03"  Part="1" 
F 0 "#PWR03" H 6300 5650 50  0001 C CNN
F 1 "GND" H 6305 5727 50  0000 C CNN
F 2 "" H 6300 5900 50  0001 C CNN
F 3 "" H 6300 5900 50  0001 C CNN
	1    6300 5900
	1    0    0    -1  
$EndComp
$Comp
L power:GND #PWR?
U 1 1
P 8100 6700
AR Path="/697AC97A/697BB123" Ref="#PWR?"  Part="1" 
AR Path="/697BB123" Ref="#PWR04"  Part="1" 
F 0 "#PWR04" H 8100 6450 50  0001 C CNN
F 1 "GND" H 8105 6527 50  0000 C CNN
F 2 "" H 8100 6700 50  0001 C CNN
F 3 "" H 8100 6700 50  0001 C CNN
	1    8100 6700
	1    0    0    -1  
$EndComp
Wire Wire Line
	8100 6700 8100 6550
Connection ~ 8100 6550
$Comp
L 74xx:74LS04 U1
U 6 1
P 11200 5750
F 0 "U1" H 11200 6067 50  0000 C CNN
F 1 "74LS04" H 11200 5976 50  0000 C CNN
F 2 "Package_DIP:DIP-14_W7.62mm_LongPads" H 11200 5750 50  0001 C CNN
F 3 "http://www.ti.com/lit/gpn/sn74LS04" H 11200 5750 50  0001 C CNN
	6    11200 5750
	1    0    0    -1  
$EndComp
$Comp
L Arduino:Arduino_Pro_Mini U?
U 1 1
P 12950 2500
AR Path="/636550FF/636B7F46" Ref="U?"  Part="1" 
AR Path="/636B7F46" Ref="U4"  Part="1" 
F 0 "U4" H 12950 3389 60  0000 C CNN
F 1 "Arduino_Pro_Mini_5V" H 12950 3283 60  0000 C CNN
F 2 "MZ-2000_SD_3_2:Arduino_Pro_Mini" H 13750 1750 60  0001 C CNN
F 3 "https://www.sparkfun.com/products/11113" H 13150 1300 60  0001 C CNN
	1    12950 2500
	1    0    0    -1  
$EndComp
$Comp
L Interface:8255 U?
U 1 1
P 11150 2700
AR Path="/636550FF/636B7F4E" Ref="U?"  Part="1" 
AR Path="/636B7F4E" Ref="U3"  Part="1" 
F 0 "U3" H 10750 4200 50  0000 C CNN
F 1 "8255" H 11550 4200 50  0000 C CNN
F 2 "Package_DIP:DIP-40_W15.24mm_LongPads" H 11150 3000 50  0001 C CNN
F 3 "http://aturing.umcs.maine.edu/~meadow/courses/cos335/Intel8255A.pdf" H 11150 3000 50  0001 C CNN
	1    11150 2700
	1    0    0    -1  
$EndComp
$Comp
L 74xx:74LS30 U2
U 2 1
P 4500 9400
F 0 "U2" H 4730 9446 50  0000 L CNN
F 1 "74LS30" H 4730 9355 50  0000 L CNN
F 2 "Package_DIP:DIP-14_W7.62mm_LongPads" H 4500 9400 50  0001 C CNN
F 3 "http://www.ti.com/lit/gpn/sn74LS30" H 4500 9400 50  0001 C CNN
	2    4500 9400
	1    0    0    -1  
$EndComp
Wire Wire Line
	4500 8800 4500 8900
Wire Wire Line
	4500 10000 4500 9900
$Comp
L Device:C C?
U 1 1
P 3950 9250
AR Path="/6274F952/666D8858" Ref="C?"  Part="1" 
AR Path="/666D8858" Ref="C2"  Part="1" 
AR Path="/636550FF/666D8858" Ref="C?"  Part="1" 
F 0 "C2" H 4065 9296 50  0000 L CNN
F 1 "0.1uF" H 4065 9205 50  0000 L CNN
F 2 "Capacitor_THT:C_Rect_L4.0mm_W2.5mm_P2.50mm" H 3988 9100 50  0001 C CNN
F 3 "~" H 3950 9250 50  0001 C CNN
	1    3950 9250
	1    0    0    -1  
$EndComp
Wire Wire Line
	3950 9400 3950 10000
Wire Wire Line
	3950 10000 4500 10000
Wire Wire Line
	3950 9100 3950 8800
Wire Wire Line
	3950 8800 4500 8800
Connection ~ 3950 8800
Connection ~ 3950 10000
NoConn ~ 2500 5500
$Comp
L Device:D D1
U 1 1
P 3150 5500
F 0 "D1" H 3150 5717 50  0000 C CNN
F 1 "1N5819" H 3150 5626 50  0000 C CNN
F 2 "Diode_THT:D_DO-41_SOD81_P10.16mm_Horizontal" H 3150 5500 50  0001 C CNN
F 3 "~" H 3150 5500 50  0001 C CNN
	1    3150 5500
	1    0    0    -1  
$EndComp
$EndSCHEMATC
